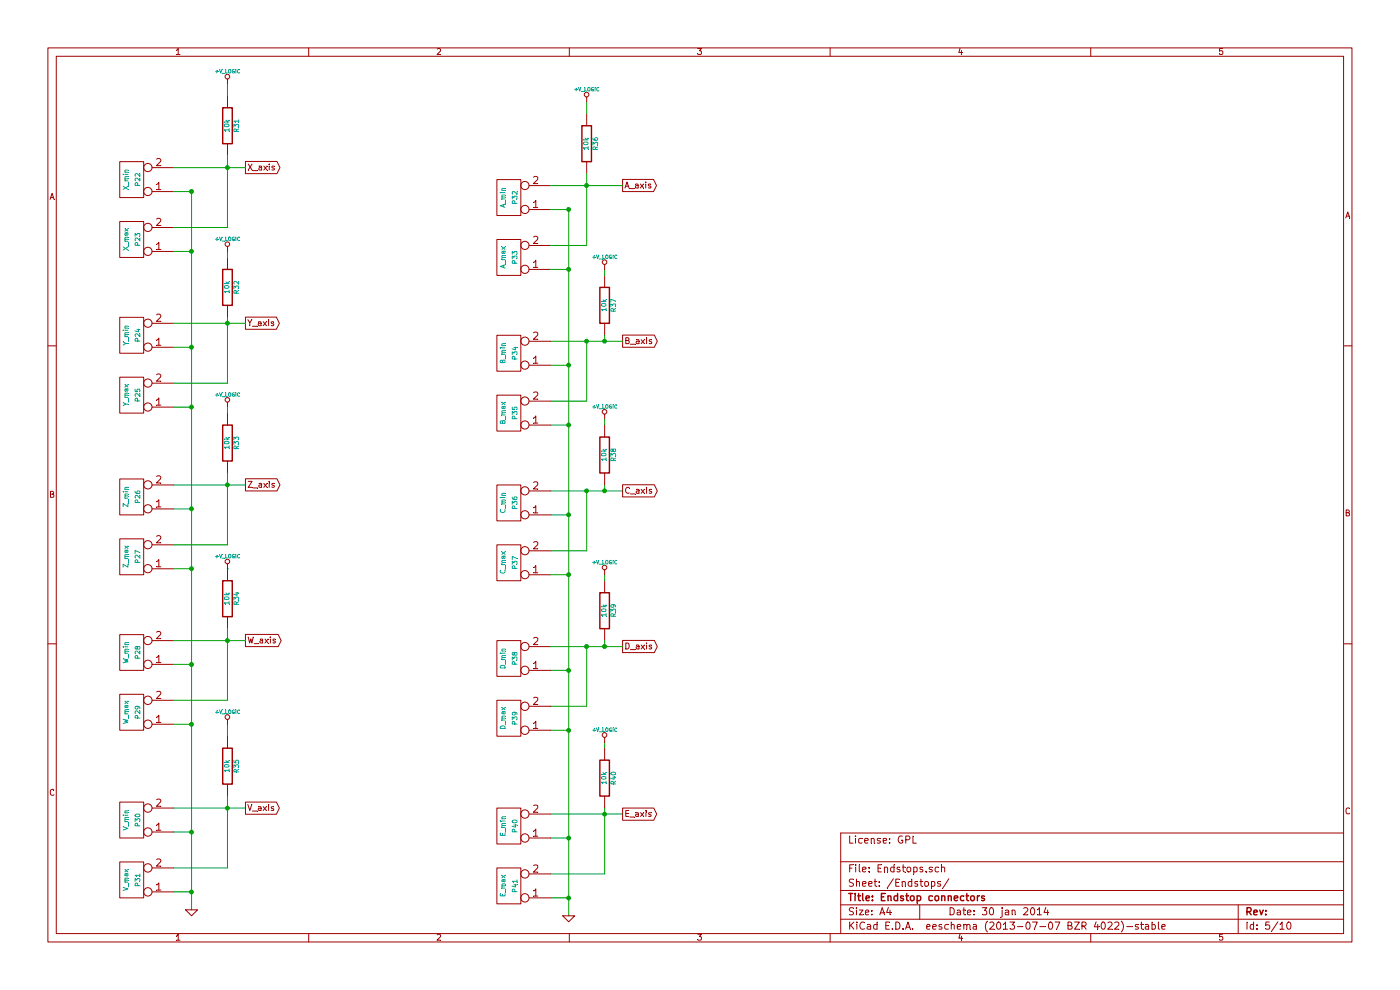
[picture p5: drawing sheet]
EESchema Schematic File Version 2
LIBS:power
LIBS:device
LIBS:transistors
LIBS:conn
LIBS:linear
LIBS:regul
LIBS:74xx
LIBS:cmos4000
LIBS:adc-dac
LIBS:memory
LIBS:xilinx
LIBS:special
LIBS:microcontrollers
LIBS:dsp
LIBS:microchip
LIBS:analog_switches
LIBS:motorola
LIBS:texas
LIBS:intel
LIBS:audio
LIBS:interface
LIBS:digital-audio
LIBS:philips
LIBS:display
LIBS:cypress
LIBS:siliconi
LIBS:opto
LIBS:atmel
LIBS:contrib
LIBS:valves
LIBS:decapede-parts
LIBS:RMC
LIBS:Decapede-cache
EELAYER 27 0
EELAYER END
$Descr A4 11693 8268
encoding utf-8
Sheet 5 10
Title "Endstop connectors"
Date "30 jan 2014"
Rev ""
Comp ""
Comment1 "License: GPL"
Comment2 ""
Comment3 ""
Comment4 ""
$EndDescr
$Comp
L CONN_2 P22
U 1 1
P 1100 1500
F 0 "P22" V 1050 1500 40  0000 C CNN
F 1 "X_min" V 1150 1500 40  0000 C CNN
F 2 "" H 1100 1500 60  0000 C CNN
F 3 "" H 1100 1500 60  0000 C CNN
	1    1100 1500
	-1   0    0    1   
$EndComp
$Comp
L CONN_2 P23
U 1 1
P 1100 2000
F 0 "P23" V 1050 2000 40  0000 C CNN
F 1 "X_max" V 1150 2000 40  0000 C CNN
F 2 "" H 1100 2000 60  0000 C CNN
F 3 "" H 1100 2000 60  0000 C CNN
	1    1100 2000
	-1   0    0    1   
$EndComp
Text GLabel 2050 1400 2    50   Output ~ 0
X_axis
$Comp
L R R31
U 1 1
P 1900 1050
F 0 "R31" V 1980 1050 40  0000 C CNN
F 1 "10k" V 1900 1050 40  0000 C CNN
F 2 "~" V 1830 1050 30  0000 C CNN
F 3 "~" H 1900 1050 30  0000 C CNN
	1    1900 1050
	1    0    0    -1  
$EndComp
Wire Wire Line
	1450 1400 2050 1400
Wire Wire Line
	1600 1600 1600 7600
Wire Wire Line
	1600 1600 1450 1600
Wire Wire Line
	1600 2100 1450 2100
Connection ~ 1600 1600
Wire Wire Line
	1900 1900 1450 1900
Wire Wire Line
	1900 1300 1900 1900
Connection ~ 1900 1400
Wire Wire Line
	1900 800  1900 700 
$Comp
L CONN_2 P24
U 1 1
P 1100 2800
F 0 "P24" V 1050 2800 40  0000 C CNN
F 1 "Y_min" V 1150 2800 40  0000 C CNN
F 2 "" H 1100 2800 60  0000 C CNN
F 3 "" H 1100 2800 60  0000 C CNN
	1    1100 2800
	-1   0    0    1   
$EndComp
$Comp
L CONN_2 P25
U 1 1
P 1100 3300
F 0 "P25" V 1050 3300 40  0000 C CNN
F 1 "Y_max" V 1150 3300 40  0000 C CNN
F 2 "" H 1100 3300 60  0000 C CNN
F 3 "" H 1100 3300 60  0000 C CNN
	1    1100 3300
	-1   0    0    1   
$EndComp
Text GLabel 2050 2700 2    50   Output ~ 0
Y_axis
$Comp
L R R32
U 1 1
P 1900 2400
F 0 "R32" V 1980 2400 40  0000 C CNN
F 1 "10k" V 1900 2400 40  0000 C CNN
F 2 "~" V 1830 2400 30  0000 C CNN
F 3 "~" H 1900 2400 30  0000 C CNN
	1    1900 2400
	1    0    0    -1  
$EndComp
Wire Wire Line
	1450 2700 2050 2700
Wire Wire Line
	1600 2900 1450 2900
Connection ~ 1600 2900
Wire Wire Line
	1900 3200 1450 3200
Wire Wire Line
	1900 2650 1900 3200
Connection ~ 1900 2700
Wire Wire Line
	1900 2150 1900 2100
$Comp
L CONN_2 P26
U 1 1
P 1100 4150
F 0 "P26" V 1050 4150 40  0000 C CNN
F 1 "Z_min" V 1150 4150 40  0000 C CNN
F 2 "" H 1100 4150 60  0000 C CNN
F 3 "" H 1100 4150 60  0000 C CNN
	1    1100 4150
	-1   0    0    1   
$EndComp
$Comp
L CONN_2 P27
U 1 1
P 1100 4650
F 0 "P27" V 1050 4650 40  0000 C CNN
F 1 "Z_max" V 1150 4650 40  0000 C CNN
F 2 "" H 1100 4650 60  0000 C CNN
F 3 "" H 1100 4650 60  0000 C CNN
	1    1100 4650
	-1   0    0    1   
$EndComp
Text GLabel 2050 4050 2    50   Output ~ 0
Z_axis
$Comp
L R R33
U 1 1
P 1900 3700
F 0 "R33" V 1980 3700 40  0000 C CNN
F 1 "10k" V 1900 3700 40  0000 C CNN
F 2 "~" V 1830 3700 30  0000 C CNN
F 3 "~" H 1900 3700 30  0000 C CNN
	1    1900 3700
	1    0    0    -1  
$EndComp
Wire Wire Line
	1450 4050 2050 4050
Wire Wire Line
	1600 4250 1450 4250
Wire Wire Line
	1600 4750 1450 4750
Connection ~ 1600 4250
Wire Wire Line
	1900 4550 1450 4550
Wire Wire Line
	1900 3950 1900 4550
Connection ~ 1900 4050
Wire Wire Line
	1900 3450 1900 3400
$Comp
L CONN_2 P28
U 1 1
P 1100 5450
F 0 "P28" V 1050 5450 40  0000 C CNN
F 1 "W_min" V 1150 5450 40  0000 C CNN
F 2 "" H 1100 5450 60  0000 C CNN
F 3 "" H 1100 5450 60  0000 C CNN
	1    1100 5450
	-1   0    0    1   
$EndComp
$Comp
L CONN_2 P29
U 1 1
P 1100 5950
F 0 "P29" V 1050 5950 40  0000 C CNN
F 1 "W_max" V 1150 5950 40  0000 C CNN
F 2 "" H 1100 5950 60  0000 C CNN
F 3 "" H 1100 5950 60  0000 C CNN
	1    1100 5950
	-1   0    0    1   
$EndComp
Text GLabel 2050 5350 2    50   Output ~ 0
W_axis
$Comp
L R R34
U 1 1
P 1900 5000
F 0 "R34" V 1980 5000 40  0000 C CNN
F 1 "10k" V 1900 5000 40  0000 C CNN
F 2 "~" V 1830 5000 30  0000 C CNN
F 3 "~" H 1900 5000 30  0000 C CNN
	1    1900 5000
	1    0    0    -1  
$EndComp
Wire Wire Line
	1450 5350 2050 5350
Wire Wire Line
	1600 5550 1450 5550
Wire Wire Line
	1600 6050 1450 6050
Connection ~ 1600 5550
Wire Wire Line
	1900 5850 1450 5850
Wire Wire Line
	1900 5250 1900 5850
Connection ~ 1900 5350
Wire Wire Line
	1900 4750 1900 4750
$Comp
L CONN_2 P30
U 1 1
P 1100 6850
F 0 "P30" V 1050 6850 40  0000 C CNN
F 1 "V_min" V 1150 6850 40  0000 C CNN
F 2 "" H 1100 6850 60  0000 C CNN
F 3 "" H 1100 6850 60  0000 C CNN
	1    1100 6850
	-1   0    0    1   
$EndComp
$Comp
L CONN_2 P31
U 1 1
P 1100 7350
F 0 "P31" V 1050 7350 40  0000 C CNN
F 1 "V_max" V 1150 7350 40  0000 C CNN
F 2 "" H 1100 7350 60  0000 C CNN
F 3 "" H 1100 7350 60  0000 C CNN
	1    1100 7350
	-1   0    0    1   
$EndComp
Text GLabel 2050 6750 2    50   Output ~ 0
V_axis
$Comp
L R R35
U 1 1
P 1900 6400
F 0 "R35" V 1980 6400 40  0000 C CNN
F 1 "10k" V 1900 6400 40  0000 C CNN
F 2 "~" V 1830 6400 30  0000 C CNN
F 3 "~" H 1900 6400 30  0000 C CNN
	1    1900 6400
	1    0    0    -1  
$EndComp
Wire Wire Line
	1450 6750 2050 6750
Wire Wire Line
	1600 6950 1450 6950
Wire Wire Line
	1600 7450 1450 7450
Connection ~ 1600 6950
Wire Wire Line
	1900 7250 1450 7250
Wire Wire Line
	1900 6650 1900 7250
Connection ~ 1900 6750
Wire Wire Line
	1900 6150 1900 6050
$Comp
L CONN_2 P32
U 1 1
P 4250 1650
F 0 "P32" V 4200 1650 40  0000 C CNN
F 1 "A_min" V 4300 1650 40  0000 C CNN
F 2 "" H 4250 1650 60  0000 C CNN
F 3 "" H 4250 1650 60  0000 C CNN
	1    4250 1650
	-1   0    0    1   
$EndComp
$Comp
L CONN_2 P33
U 1 1
P 4250 2150
F 0 "P33" V 4200 2150 40  0000 C CNN
F 1 "A_max" V 4300 2150 40  0000 C CNN
F 2 "" H 4250 2150 60  0000 C CNN
F 3 "" H 4250 2150 60  0000 C CNN
	1    4250 2150
	-1   0    0    1   
$EndComp
Text GLabel 5200 1550 2    50   Output ~ 0
A_axis
$Comp
L R R36
U 1 1
P 4900 1200
F 0 "R36" V 4980 1200 40  0000 C CNN
F 1 "10k" V 4900 1200 40  0000 C CNN
F 2 "~" V 4830 1200 30  0000 C CNN
F 3 "~" H 4900 1200 30  0000 C CNN
	1    4900 1200
	1    0    0    -1  
$EndComp
Wire Wire Line
	4600 1550 5200 1550
Wire Wire Line
	4750 1750 4600 1750
Wire Wire Line
	4750 2250 4600 2250
Connection ~ 4750 1750
Wire Wire Line
	4900 2050 4600 2050
Wire Wire Line
	4900 1450 4900 2050
Connection ~ 4900 1550
Wire Wire Line
	4900 950  4900 850 
$Comp
L CONN_2 P34
U 1 1
P 4250 2950
F 0 "P34" V 4200 2950 40  0000 C CNN
F 1 "B_min" V 4300 2950 40  0000 C CNN
F 2 "" H 4250 2950 60  0000 C CNN
F 3 "" H 4250 2950 60  0000 C CNN
	1    4250 2950
	-1   0    0    1   
$EndComp
$Comp
L CONN_2 P35
U 1 1
P 4250 3450
F 0 "P35" V 4200 3450 40  0000 C CNN
F 1 "B_max" V 4300 3450 40  0000 C CNN
F 2 "" H 4250 3450 60  0000 C CNN
F 3 "" H 4250 3450 60  0000 C CNN
	1    4250 3450
	-1   0    0    1   
$EndComp
Text GLabel 5200 2850 2    50   Output ~ 0
B_axis
$Comp
L R R37
U 1 1
P 5050 2550
F 0 "R37" V 5130 2550 40  0000 C CNN
F 1 "10k" V 5050 2550 40  0000 C CNN
F 2 "~" V 4980 2550 30  0000 C CNN
F 3 "~" H 5050 2550 30  0000 C CNN
	1    5050 2550
	1    0    0    -1  
$EndComp
Wire Wire Line
	4600 2850 5200 2850
Wire Wire Line
	4750 3050 4600 3050
Wire Wire Line
	4750 3550 4600 3550
Connection ~ 4750 3050
Wire Wire Line
	4600 3350 4900 3350
Wire Wire Line
	4900 3350 4900 2850
Connection ~ 4900 2850
Wire Wire Line
	5050 2850 5050 2800
Wire Wire Line
	5050 2300 5050 2250
Connection ~ 5050 2850
$Comp
L CONN_2 P36
U 1 1
P 4250 4200
F 0 "P36" V 4200 4200 40  0000 C CNN
F 1 "C_min" V 4300 4200 40  0000 C CNN
F 2 "" H 4250 4200 60  0000 C CNN
F 3 "" H 4250 4200 60  0000 C CNN
	1    4250 4200
	-1   0    0    1   
$EndComp
$Comp
L CONN_2 P37
U 1 1
P 4250 4700
F 0 "P37" V 4200 4700 40  0000 C CNN
F 1 "C_max" V 4300 4700 40  0000 C CNN
F 2 "" H 4250 4700 60  0000 C CNN
F 3 "" H 4250 4700 60  0000 C CNN
	1    4250 4700
	-1   0    0    1   
$EndComp
Text GLabel 5200 4100 2    50   Output ~ 0
C_axis
$Comp
L R R38
U 1 1
P 5050 3800
F 0 "R38" V 5130 3800 40  0000 C CNN
F 1 "10k" V 5050 3800 40  0000 C CNN
F 2 "~" V 4980 3800 30  0000 C CNN
F 3 "~" H 5050 3800 30  0000 C CNN
	1    5050 3800
	1    0    0    -1  
$EndComp
Wire Wire Line
	4600 4100 5200 4100
Wire Wire Line
	4750 4300 4600 4300
Wire Wire Line
	4750 4800 4600 4800
Connection ~ 4750 4300
Wire Wire Line
	4600 4600 4900 4600
Wire Wire Line
	4900 4600 4900 4100
Connection ~ 4900 4100
Wire Wire Line
	5050 4100 5050 4050
Wire Wire Line
	5050 3550 5050 3500
Connection ~ 5050 4100
$Comp
L CONN_2 P38
U 1 1
P 4250 5500
F 0 "P38" V 4200 5500 40  0000 C CNN
F 1 "D_min" V 4300 5500 40  0000 C CNN
F 2 "" H 4250 5500 60  0000 C CNN
F 3 "" H 4250 5500 60  0000 C CNN
	1    4250 5500
	-1   0    0    1   
$EndComp
$Comp
L CONN_2 P39
U 1 1
P 4250 6000
F 0 "P39" V 4200 6000 40  0000 C CNN
F 1 "D_max" V 4300 6000 40  0000 C CNN
F 2 "" H 4250 6000 60  0000 C CNN
F 3 "" H 4250 6000 60  0000 C CNN
	1    4250 6000
	-1   0    0    1   
$EndComp
Text GLabel 5200 5400 2    50   Output ~ 0
D_axis
$Comp
L R R39
U 1 1
P 5050 5100
F 0 "R39" V 5130 5100 40  0000 C CNN
F 1 "10k" V 5050 5100 40  0000 C CNN
F 2 "~" V 4980 5100 30  0000 C CNN
F 3 "~" H 5050 5100 30  0000 C CNN
	1    5050 5100
	1    0    0    -1  
$EndComp
Wire Wire Line
	4600 5400 5200 5400
Wire Wire Line
	4750 5600 4600 5600
Wire Wire Line
	4750 6100 4600 6100
Connection ~ 4750 5600
Wire Wire Line
	4600 5900 4900 5900
Wire Wire Line
	4900 5900 4900 5400
Connection ~ 4900 5400
Wire Wire Line
	5050 5400 5050 5350
Wire Wire Line
	5050 4850 5050 4800
Connection ~ 5050 5400
$Comp
L CONN_2 P40
U 1 1
P 4250 6900
F 0 "P40" V 4200 6900 40  0000 C CNN
F 1 "E_min" V 4300 6900 40  0000 C CNN
F 2 "" H 4250 6900 60  0000 C CNN
F 3 "" H 4250 6900 60  0000 C CNN
	1    4250 6900
	-1   0    0    1   
$EndComp
$Comp
L CONN_2 P41
U 1 1
P 4250 7400
F 0 "P41" V 4200 7400 40  0000 C CNN
F 1 "E_max" V 4300 7400 40  0000 C CNN
F 2 "" H 4250 7400 60  0000 C CNN
F 3 "" H 4250 7400 60  0000 C CNN
	1    4250 7400
	-1   0    0    1   
$EndComp
Text GLabel 5200 6800 2    50   Output ~ 0
E_axis
$Comp
L R R40
U 1 1
P 5050 6500
F 0 "R40" V 5130 6500 40  0000 C CNN
F 1 "10k" V 5050 6500 40  0000 C CNN
F 2 "~" V 4980 6500 30  0000 C CNN
F 3 "~" H 5050 6500 30  0000 C CNN
	1    5050 6500
	1    0    0    -1  
$EndComp
Wire Wire Line
	4600 6800 5200 6800
Wire Wire Line
	4750 7000 4600 7000
Wire Wire Line
	4750 7500 4600 7500
Connection ~ 4750 7000
Wire Wire Line
	5050 7300 4600 7300
Wire Wire Line
	5050 6750 5050 7300
Connection ~ 5050 6800
Wire Wire Line
	5050 6250 5050 6200
Connection ~ 1600 2100
Connection ~ 1600 4750
Connection ~ 1600 6050
Wire Wire Line
	4750 1750 4750 7650
Connection ~ 4750 2250
Connection ~ 4750 3550
Connection ~ 4750 4800
Connection ~ 4750 6100
$Comp
L GND #PWR0123
U 1 1
P 1600 7600
F 0 "#PWR0123" H 1600 7600 30  0001 C CNN
F 1 "GND" H 1600 7530 30  0001 C CNN
F 2 "" H 1600 7600 60  0000 C CNN
F 3 "" H 1600 7600 60  0000 C CNN
	1    1600 7600
	1    0    0    -1  
$EndComp
Connection ~ 1600 7450
$Comp
L GND #PWR0124
U 1 1
P 4750 7650
F 0 "#PWR0124" H 4750 7650 30  0001 C CNN
F 1 "GND" H 4750 7580 30  0001 C CNN
F 2 "" H 4750 7650 60  0000 C CNN
F 3 "" H 4750 7650 60  0000 C CNN
	1    4750 7650
	1    0    0    -1  
$EndComp
Connection ~ 4750 7500
Wire Wire Line
	1600 3400 1450 3400
Connection ~ 1600 3400
$Comp
L +V_LOGIC #PWR0125
U 1 1
P 1900 700
F 0 "#PWR0125" H 1900 670 30  0001 C CNN
F 1 "+V_LOGIC" H 1900 800 30  0000 C CNN
F 2 "~" H 1900 700 60  0000 C CNN
F 3 "~" H 1900 700 60  0000 C CNN
	1    1900 700 
	1    0    0    -1  
$EndComp
$Comp
L +V_LOGIC #PWR0126
U 1 1
P 1900 2100
F 0 "#PWR0126" H 1900 2070 30  0001 C CNN
F 1 "+V_LOGIC" H 1900 2200 30  0000 C CNN
F 2 "~" H 1900 2100 60  0000 C CNN
F 3 "~" H 1900 2100 60  0000 C CNN
	1    1900 2100
	1    0    0    -1  
$EndComp
$Comp
L +V_LOGIC #PWR0127
U 1 1
P 1900 3400
F 0 "#PWR0127" H 1900 3370 30  0001 C CNN
F 1 "+V_LOGIC" H 1900 3500 30  0000 C CNN
F 2 "~" H 1900 3400 60  0000 C CNN
F 3 "~" H 1900 3400 60  0000 C CNN
	1    1900 3400
	1    0    0    -1  
$EndComp
$Comp
L +V_LOGIC #PWR0128
U 1 1
P 1900 4750
F 0 "#PWR0128" H 1900 4720 30  0001 C CNN
F 1 "+V_LOGIC" H 1900 4850 30  0000 C CNN
F 2 "~" H 1900 4750 60  0000 C CNN
F 3 "~" H 1900 4750 60  0000 C CNN
	1    1900 4750
	1    0    0    -1  
$EndComp
$Comp
L +V_LOGIC #PWR0129
U 1 1
P 1900 6050
F 0 "#PWR0129" H 1900 6020 30  0001 C CNN
F 1 "+V_LOGIC" H 1900 6150 30  0000 C CNN
F 2 "~" H 1900 6050 60  0000 C CNN
F 3 "~" H 1900 6050 60  0000 C CNN
	1    1900 6050
	1    0    0    -1  
$EndComp
$Comp
L +V_LOGIC #PWR0130
U 1 1
P 4900 850
F 0 "#PWR0130" H 4900 820 30  0001 C CNN
F 1 "+V_LOGIC" H 4900 950 30  0000 C CNN
F 2 "~" H 4900 850 60  0000 C CNN
F 3 "~" H 4900 850 60  0000 C CNN
	1    4900 850 
	1    0    0    -1  
$EndComp
$Comp
L +V_LOGIC #PWR0131
U 1 1
P 5050 2250
F 0 "#PWR0131" H 5050 2220 30  0001 C CNN
F 1 "+V_LOGIC" H 5050 2350 30  0000 C CNN
F 2 "~" H 5050 2250 60  0000 C CNN
F 3 "~" H 5050 2250 60  0000 C CNN
	1    5050 2250
	1    0    0    -1  
$EndComp
$Comp
L +V_LOGIC #PWR0132
U 1 1
P 5050 3500
F 0 "#PWR0132" H 5050 3470 30  0001 C CNN
F 1 "+V_LOGIC" H 5050 3600 30  0000 C CNN
F 2 "~" H 5050 3500 60  0000 C CNN
F 3 "~" H 5050 3500 60  0000 C CNN
	1    5050 3500
	1    0    0    -1  
$EndComp
$Comp
L +V_LOGIC #PWR0133
U 1 1
P 5050 4800
F 0 "#PWR0133" H 5050 4770 30  0001 C CNN
F 1 "+V_LOGIC" H 5050 4900 30  0000 C CNN
F 2 "~" H 5050 4800 60  0000 C CNN
F 3 "~" H 5050 4800 60  0000 C CNN
	1    5050 4800
	1    0    0    -1  
$EndComp
$Comp
L +V_LOGIC #PWR0134
U 1 1
P 5050 6200
F 0 "#PWR0134" H 5050 6170 30  0001 C CNN
F 1 "+V_LOGIC" H 5050 6300 30  0000 C CNN
F 2 "~" H 5050 6200 60  0000 C CNN
F 3 "~" H 5050 6200 60  0000 C CNN
	1    5050 6200
	1    0    0    -1  
$EndComp
$EndSCHEMATC
